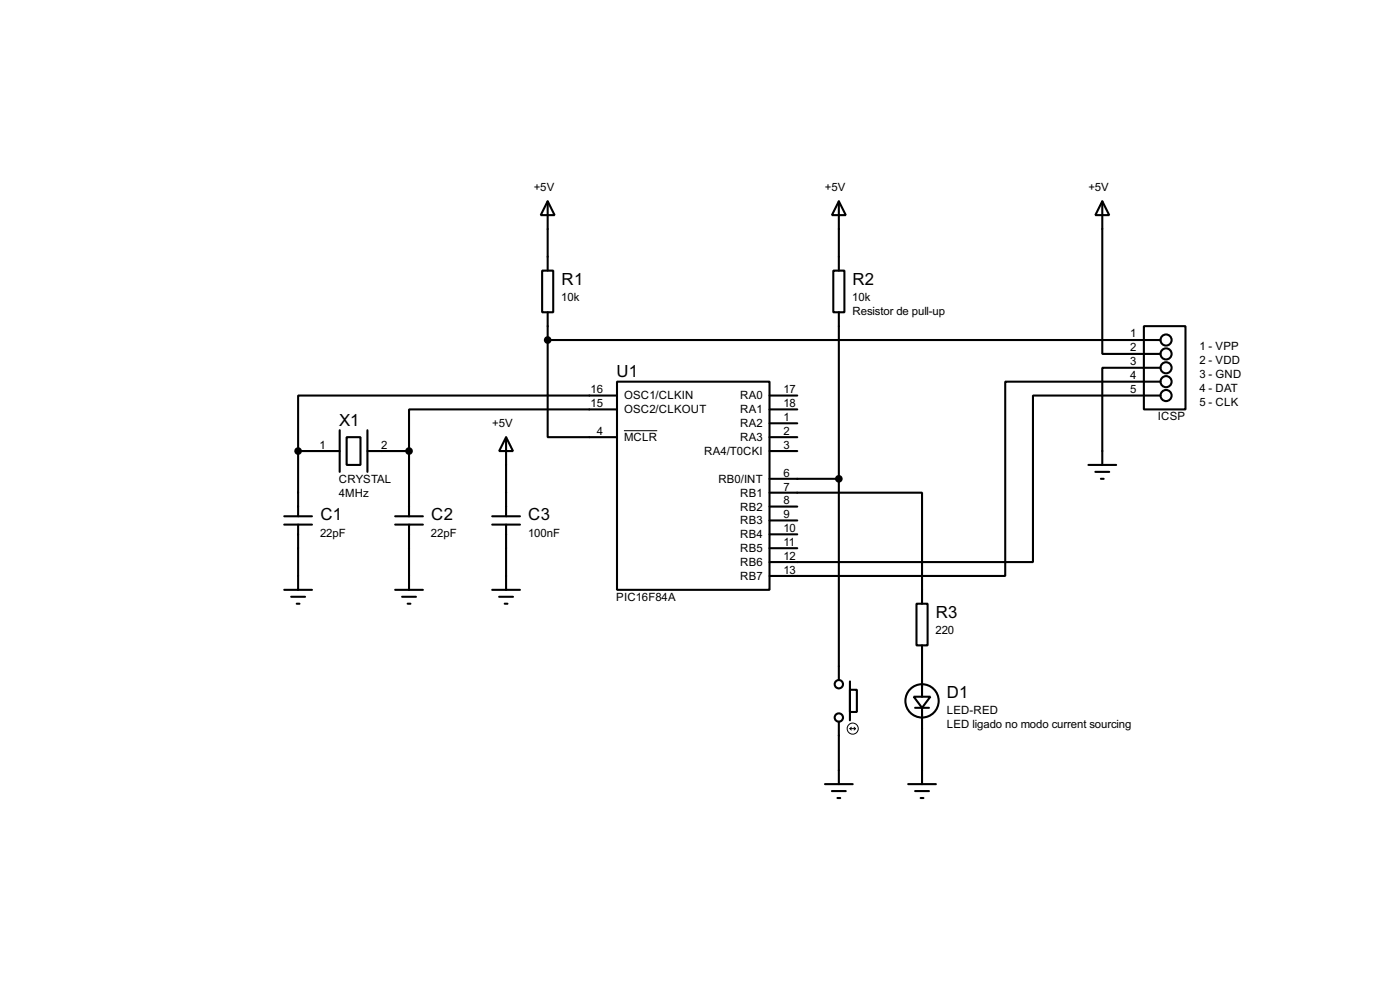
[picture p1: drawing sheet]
<svg xmlns="http://www.w3.org/2000/svg" width="256mm" height="180mm" viewBox="0 0 256 180" stroke-linecap="round" stroke-linejoin="round" font-family="sans-serif">
<g fill="none" stroke="#000" stroke-width=".38">
<path d="M100.3 36.8l1.3 2.6h-2.5zM100.3 36.8v12.7M153.7 36.8l1.2 2.6h-2.5zM153.7 36.8v12.7M201.9 36.8l1.3 2.6h-2.5zM201.9 36.8v28h10.7M99.3 49.5h2v7.6h-2zM100.3 57.1v5.1M152.7 49.5h2v7.6h-2zM153.7 57.1v67.4M209.5 59.7h7.7v15.2h-7.7zM62.2 78.7v7.7"/>
<path d="M67.3 78.7v7.7M100.3 62.2v17.8h12.7M100.3 62.2h112.3M113 69.8h28v38.1h-28zM113 74.9h-38.1v7.6M113 72.4h-58.4v10.1M141 72.4h5M141 74.9h5M141 77.5h5M212.6 69.8h-28.5v35.6h-43.1M212.6 72.4h-23.4v30.5h-48.2M212.6 67.3h-10.7v17.8"/>
<path d="M52.1 94.5h5M52.1 96h5M54.6 82.5h7.6M54.6 82.5v12M54.6 96v11.9M63.5 80h2.5v5.1h-2.5zM67.3 82.5h7.6M72.4 94.5h5.1M72.4 96h5.1M74.9 82.5v12M74.9 96v11.9M90.2 94.5h5"/>
<path d="M90.2 96h5M92.7 80l1.3 2.5h-2.6zM92.7 80v14.5M92.7 96v11.9M141 90.2h27.9v20.3M141 82.5h5M141 87.6h12.7M141 92.7h5M141 95.2h5M141 97.8h5M141 80h5M199.4 85.1h5.1"/>
<path d="M200.7 86.4h2.5M201.7 87.6h.5M52.1 107.9h5M53.3 109.2h2.6M54.4 110.5h.5M72.4 107.9h5.1M73.7 109.2h2.5M74.7 110.5h.5M90.2 107.9h5M91.4 109.2h2.6M92.5 110.5h.5M141 100.3h5"/>
<path d="M167.9 110.5h2v7.6h-2zM168.9 118.1v9.4M153.7 132.1v11.4M155.7 126.2h1.3v4.1h-1.3zM155.7 124.7v7.1M167.4 127.5h3l-1.5 2zM167.6 129.5h2.6M168.9 129.5v14M151.1 143.5h5.1M152.4 144.8h2.5M153.4 146h.5M166.4 143.5h5"/>
<path d="M167.6 144.8h2.6M168.7 146h.5"/>
<circle cx="213.6" cy="62.2" r="1.02"/>
<circle cx="213.6" cy="64.8" r="1.02"/>
<circle cx="213.6" cy="67.3" r="1.02"/>
<circle cx="213.6" cy="69.9" r="1.02"/>
<circle cx="213.6" cy="72.4" r="1.02"/>
<circle cx="153.7" cy="131.3" r=".76"/>
<circle cx="153.7" cy="125.2" r=".76"/>
<circle cx="168.9" cy="128.3" r="3"/>
</g>
<g fill="none" stroke="#000" stroke-width=".18">
<path d="M114.3 78.8h6.1M155.7 133.3h1M155.7 133.3l.3 .3M156 133.1l-.3 .2M156.5 133.1l.2 .2M156.7 133.3l-.2 .3"/>
<circle cx="156.2" cy="133.4" r="1.02"/>
</g>
<g fill="#000" stroke="#000" stroke-width=".38">
<circle cx="100.3" cy="62.2" r=".51"/>
<circle cx="54.6" cy="82.5" r=".51"/>
<circle cx="74.9" cy="82.5" r=".51"/>
<circle cx="153.7" cy="87.6" r=".51"/>
</g>
<g font-size="3.4">
<text x="102.9" y="52.1">R1</text>
<text x="156.2" y="52.1">R2</text>
<text x="112.9" y="69">U1</text>
<text x="62.1" y="77.9">X1</text>
<text x="58.7" y="95.2">C1</text>
<text x="79" y="95.2">C2</text>
<text x="96.8" y="95.2">C3</text>
<text x="171.4" y="113">R3</text>
<text x="173.5" y="127.8">D1</text>
</g>
<g font-size="2.3">
<text x="97.8" y="35">+5V</text>
<text x="151.1" y="35">+5V</text>
<text x="199.4" y="35">+5V</text>
<text x="102.8" y="55.1">10k</text>
<text x="156.1" y="55.1">10k</text>
<text x="156.2" y="57.6">Resistor de pull-up</text>
<text x="207" y="61.7">1</text>
<text x="207" y="64.2">2</text>
<text x="219.7" y="64.1">1 - VPP</text>
<text x="207" y="69.3">4</text>
<text x="207" y="71.8">5</text>
<text x="207" y="66.8">3</text>
<text x="219.7" y="66.7">2 - VDD</text>
<text x="219.7" y="69.2">3 - GND</text>
<text x="219.7" y="71.8">4 - DAT</text>
<text x="108.2" y="72">16</text>
<text x="108.2" y="74.5">15</text>
<text x="114.3" y="73.1">OSC1/CLKIN</text>
<text x="114.3" y="75.6">OSC2/CLKOUT</text>
<text x="135.6" y="73.1">RA0</text>
<text x="135.6" y="75.6">RA1</text>
<text x="143.5" y="72">17</text>
<text x="143.5" y="74.5">18</text>
<text x="143.5" y="77.1">1</text>
<text x="212.1" y="76.8">ICSP</text>
<text x="219.7" y="74.3">5 - CLK</text>
<text x="58.5" y="82.2">1</text>
<text x="69.8" y="82.2">2</text>
<text x="90.2" y="78.2">+5V</text>
<text x="109.3" y="79.6">4</text>
<text x="114.3" y="80.7">MCLR</text>
<text x="129" y="83.3">RA4/T0CKI</text>
<text x="135.6" y="78.2">RA2</text>
<text x="135.6" y="80.7">RA3</text>
<text x="143.5" y="79.6">2</text>
<text x="143.5" y="82.2">3</text>
<text x="62.1" y="88.5">CRYSTAL</text>
<text x="131.6" y="88.3">RB0/INT</text>
<text x="143.5" y="87.2">6</text>
<text x="143.5" y="89.8">7</text>
<text x="62.1" y="91">4MHz</text>
<text x="135.6" y="90.9">RB1</text>
<text x="135.6" y="93.4">RB2</text>
<text x="135.6" y="96">RB3</text>
<text x="143.5" y="92.3">8</text>
<text x="143.5" y="94.9">9</text>
<text x="58.6" y="98.2">22pF</text>
<text x="79" y="98.2">22pF</text>
<text x="96.7" y="98.2">100nF</text>
<text x="135.6" y="98.5">RB4</text>
<text x="135.6" y="101">RB5</text>
<text x="143.5" y="97.4">10</text>
<text x="143.5" y="99.9">11</text>
<text x="135.6" y="103.6">RB6</text>
<text x="135.6" y="106.1">RB7</text>
<text x="143.5" y="102.5">12</text>
<text x="143.5" y="105">13</text>
<text x="112.9" y="110">PIC16F84A</text>
<text x="171.4" y="116">220</text>
<text x="173.4" y="130.7">LED-RED</text>
<text x="173.4" y="133.3">LED ligado no modo current sourcing</text>
</g>
</svg>
